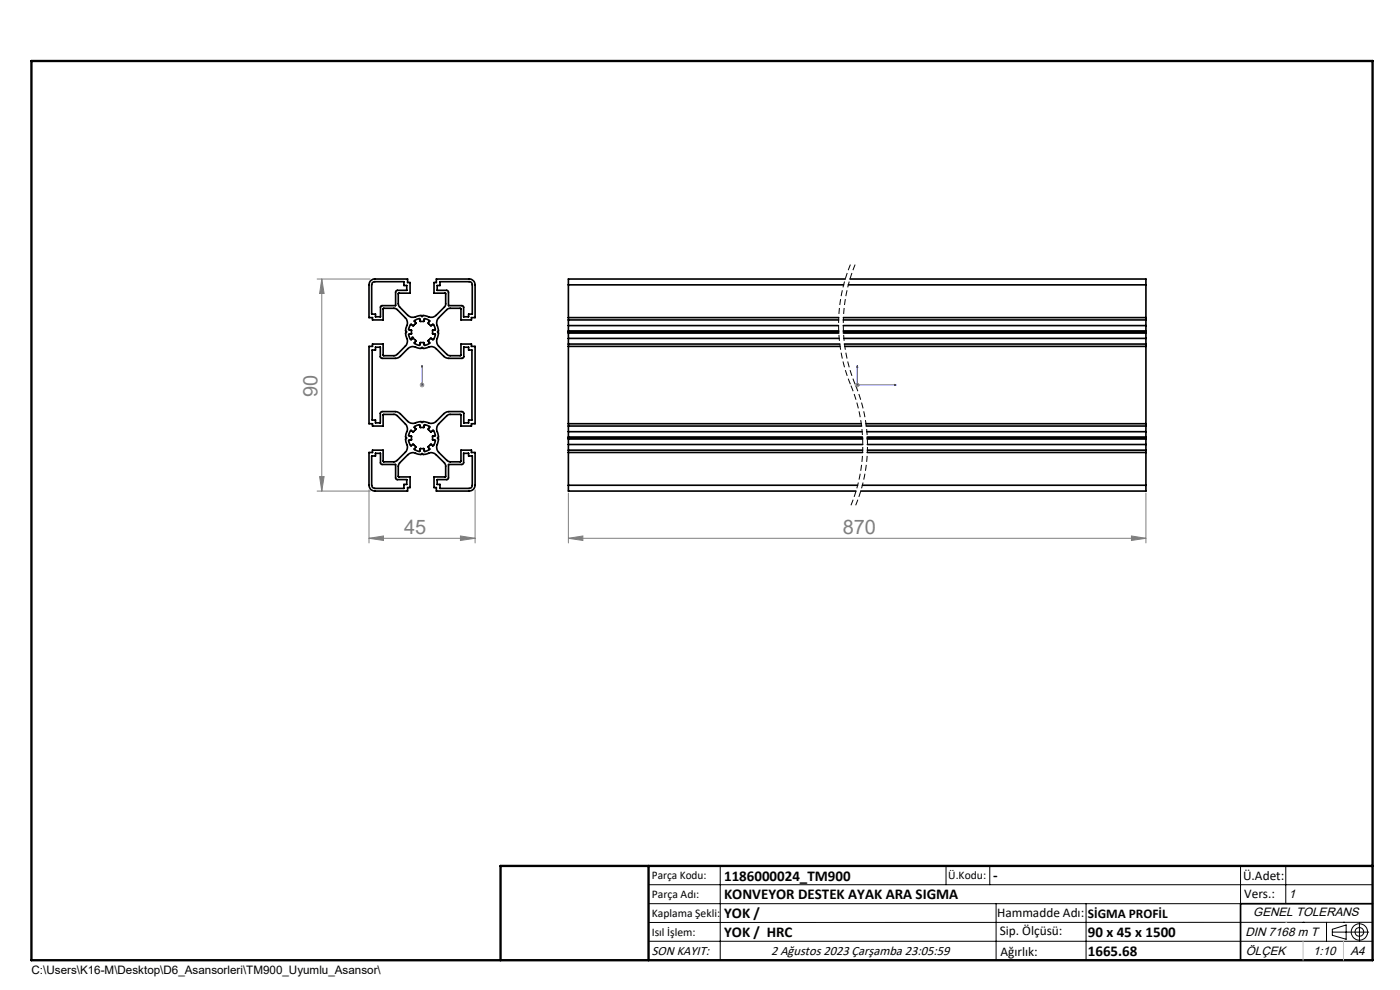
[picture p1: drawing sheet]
<svg xmlns="http://www.w3.org/2000/svg" width="297mm" height="210mm" viewBox="0 0 297 210" stroke-linecap="round" stroke-linejoin="round" font-family="sans-serif">
<g fill="none" stroke="#000" stroke-width=".35">
<path d="M78.6 59.5l.7-.3h7.2v.7h.5v2.3h-2.4l-.1 2.2 .2 .6 2 2a2.51 2.51 0 0 0 2.3-.1h.3l.2 .3 .2-.3 .9 .2a1.62 1.62 0 0 0 1.9-.2l1.8-1.8 .2-.4v-2.5h-2.4v-2.3h.5v-.7h6.9a1.26 1.26 0 0 1 1.3 1.2v7h-.8v.5h-2.2v-2.4l-2.4-.1-.5 .2-1.8 1.8a2.38 2.38 0 0 0-.1 2.5v.3l-.2 .2 .2 .3-.1 .8a1.67 1.67 0 0 0 .2 1.9l1.7 1.8 .6 .3 2.4-.1v-2.4h2.2v.5h.8v16.4h-.8v.5h-2.2v-2.4l-2.5-.1-.4 .2-2 2a3.5 3.5 0 0 0 .1 2.5l-.2 .3 .2 .2-.2 1a1.57 1.57 0 0 0 .3 1.8l1.8 1.9 .5 .2 2.4-.1v-2.4h2.2v.5h.8v6.9l-.4 .9-.9 .4h-6.9v-.8h-.5v-2.2h2.4v-2.5l-.2-.5-1.9-1.9a2.26 2.26 0 0 0-2.2 .1h-.5l-.2-.2a1.16 1.16 0 0 1-1.2 0 1.51 1.51 0 0 0-1.8 .3l-1.8 1.7-.2 .7 .1 2.3h2.4v2.2h-.5v.8h-7a1.21 1.21 0 0 1-1.2-1.3v-6.9h.7v-.5h2.3v2.4l2.3 .1 .6-.3 1.8-1.8a1.93 1.93 0 0 0 .1-2.3l-.1-.5 .3-.2a1.26 1.26 0 0 1 0-1.3 1.46 1.46 0 0 0-.3-1.7l-1.8-1.8-.5-.2-2.4 .1v2.4h-2.3v-.5h-.7v-16.4h.7v-.5h2.3v2.4l2.3 .1 .7-.3 1.7-1.8a1.93 1.93 0 0 0 .1-2.3l-.1-.4 .3-.3a1.26 1.26 0 0 1 0-1.3 1.46 1.46 0 0 0-.3-1.7l-1.8-1.8-.6-.2h-2.3v2.5h-2.3v-.5h-.7v-7zM79.1 59.9l.3-.1h6.3v.8h.6v1l-2.3 .1-.1 3.1h-2.9l-.2 .2-.1 2.2h-1v-.6h-.9v-6.2zM93.3 59.8h6.2a.61 .61 0 0 1 .7 .6v6.2h-.8v.6h-1v-2.1l-.2-.2-3.1-.1v-2.8l-.1-.3-2.3-.1v-1h.6zM179.3 59.2h-58.7v1.2M180.3 59.2h62.8v1.2M79 74.3h.7v-.6h1l.1 2.2 3.2 .1 .9-.4 1.6-1.6a2.38 2.38 0 0 1 2.5-.1h.3l.2-.2a1.16 1.16 0 0 0 1.3 0 1.46 1.46 0 0 1 1.7 .3l1.8 1.7 .8 .3 3.2-.1 .1-2.2h1v.6h.7v14.8h-.7v.6h-1v-2l-.2-.3-3-.1-.9 .4-1.8 1.7a2.39 2.39 0 0 1-2.5 .1l-.3-.1-.2 .2-.2-.2-.9 .2a1.68 1.68 0 0 1-1.9-.2l-1.6-1.6-1-.5-3 .1-.2 .2-.1 2.1h-.9v-.6h-.7zM80.6 73.7h.1M87.9 68l1.1-.4 .1 .6h.8l.1-.5a.97 .97 0 0 1 1.1 .5l-.3 .3 .1 .1 .5 .5 .4-.3a.99 .99 0 0 1 .5 1.2l-.5 .1v.7l.5 .1a.99 .99 0 0 1-.5 1.1l-.5-.3-.5 .5 .4 .5a1.18 1.18 0 0 1-1.2 .5l-.1-.5h-.8v.5a1.11 1.11 0 0 1-1.2-.5l.3-.4-.4-.4a.26 .26 0 0 0-.1-.3 .26 .26 0 0 0-.3 0v.1h.2l-.3 .3a1.04 1.04 0 0 1-.5-1.1l.5-.1v-.7l-.5-.1a1.01 1.01 0 0 1 .4-1.2l.5 .3 .5-.5zM120.6 67.9v1.2M120.6 71.8v1.2M120.6 69.1v1.1M120.6 70.7v1.1"/>
<path d="M120.6 73.5h57.6M120.6 73h57.6M120.6 67.9h57.3M120.6 67.4h57.3M120.6 60.4h58.4M120.6 69.1h57.3M120.6 71.8h57.4M120.6 70.2h57.3M120.6 70.4h57.3M120.6 70.7h57.3M120.6 60.4v7.5M120.6 70.2v.5"/>
<path d="M120.6 73v17.4M178.9 67.9h64.2M178.9 69.1h64.2M178.9 70.2h64.2M178.9 67.4h64.2M178.9 70.4h64.2M178.9 70.7h64.2M179 71.8h64.1M179.1 73h64M179.2 73.5h63.9M180 60.4h63.1M243.1 67.9v1.2"/>
<path d="M243.1 71.8v1.2M243.1 69.1v1.1M243.1 70.7v1.1M243.1 60.4v7.5M243.1 70.2v.5M243.1 73v17.4M78.8 96.8l.9-.1v-.5h1l.1 2.1 .2 .2h2.9l.1 3.1 .2 .1 2.1 .1v1h-.6v.8h-6.2a.73 .73 0 0 1-.7-.7zM87.9 90.5l1.1-.4 .1 .6h.8l.1-.5a1.08 1.08 0 0 1 1.2 .5l-.4 .4 .6 .5 .4-.3a.87 .87 0 0 1 .6 1.1l-.6 .1v.8l.5 .1a1.19 1.19 0 0 1-.5 1.2l-.5-.3-.5 .4 .4 .5a1.18 1.18 0 0 1-1.2 .5v-.5l-.1-.1-.8 .1v.5a1.11 1.11 0 0 1-1.2-.5l.3-.4-.5-.6-.4 .3a1.11 1.11 0 0 1-.5-1.1l.5-.1v-.7l-.6-.2a1.2 1.2 0 0 1 .6-1.1l.4 .3 .5-.5zM95.1 98.6l3.1-.2 .2-2.2h1v.5h.8v6.2a.66 .66 0 0 1-.7 .7h-6.2v-.8h-.6v-1l2.2-.1 .2-.1zM120.6 90.4v1.2M120.6 94.3v1.2M120.6 91.6v1.1"/>
<path d="M120.6 93.1v1.2M120.6 96h62.4M120.6 95.5h62.4M120.6 90.4h62.2M120.6 89.9h62.1M120.6 91.6h62.3M120.6 94.3h62.4M120.6 92.7h62.4M120.6 92.9h62.4M120.6 93.1h62.4M120.6 92.7v.4M120.6 95.5v7.4"/>
<path d="M183.7 89.9h59.4M183.8 90.4h59.3M183.9 91.6h59.2M184 96h59.1M184 92.7h59.1M184 92.9h59.1M184 93.1h59.1M184 95.5h59.1M184 94.3h59.1M243.1 90.4v1.2M243.1 94.3v1.2M243.1 91.6v1.1"/>
<path d="M243.1 93.1v1.2M243.1 92.7v.4M243.1 95.5v7.4M120.6 102.9v1.3h61M120.6 102.9h61.3M183 102.9h60.1M243.1 102.9v1.3h-60.5M291.2 191.7h-28v12"/>
</g>
<path d="M180.5 56a33.4 33.4 0 0 0 0 25.7M181.5 56a33.4 33.4 0 0 0 0 25.7M180.5 81.7a33.4 33.4 0 0 1 0 25.6M181.5 81.7a33.4 33.4 0 0 1 0 25.6" fill="none" stroke="#000" stroke-width=".21" stroke-dasharray="1.3 .6" stroke-dashoffset="-.2" stroke-linecap="butt"/>
<g fill="none" stroke="#000" stroke-width=".21">
<path d="M137.6 187.7h153.6M137.6 191.7h153.6M137.6 199.7h153.6M152.8 183.7v20M200.7 183.7v4M210 183.7v4M211.3 191.7v12M230.4 191.7v12M263.2 183.7v20M272.8 183.7v8M276.4 195.6h.1M281.4 195.6v4.1"/>
<path d="M282.6 197.7h7.8M282.6 197.1l3-.9v3l-3-.8zM285 195.6h.1M288.4 195.8v3.8M291.2 195.6l-153.6 .1"/>
<circle cx="288.4" cy="197.7" r="1.74"/>
<circle cx="288.4" cy="197.7" r=".93"/>
</g>
<path d="M89.5 77.5v.4v-.4M89.5 77.5v4.2M181.9 77.5l.1 .4h-.2zM181.9 77.5v4.2h8.2M89.5 81.6v.2zM89.5 81.7h.1M189.8 81.6l.3 .1-.3 .1z" fill="none" stroke="#00f" stroke-width=".21"/>
<g fill="none" stroke="#808080" stroke-width=".21">
<path d="M67.3 59.2h11.2M68.3 59.2l.5 3.1h-1zM68.3 59.2v45M89 81.7h1M89.2 81.3l.7 .7M89.5 81.2v1M89.9 81.3l-.7 .7M181.3 81.7h1.1M181.5 81.3l.7 .7M181.9 81.2v1M182.2 81.3l-.7 .7M67.3 104.2h11.2"/>
<path d="M67.8 101.1h1l-.5 3.1zM78.3 114.2l3.1-.5v.9zM78.3 103.9v11.3M78.3 114.2h22.5M97.7 113.7l3.1 .5-3.1 .4zM100.8 103.9v11.3M120.6 114.2l3-.5v.9zM120.6 114.2h122.5M120.6 104.6v10.6M240 113.7l3.1 .5-3.1 .4zM243.1 104.6v10.6"/>
</g>
<path d="M106.2 203.7h185" fill="none" stroke="#000" stroke-width=".25"/>
<path d="M6.7 12.9h284.5v190.8h-284.5zM137.6 183.7v20M291.2 183.7h-185v20" fill="none" stroke="#000" stroke-width=".5"/>
<path d="M272.8 195.6h.1M276.4 199.7v4M285 199.7v4" fill="none" stroke="#c0c0c0" stroke-width=".21"/>
<g fill="#00f">
<path d="M89.5 77.5v.4zM89.5 81.6v.2z"/>
<path d="M181.9 77.5l-.1 .4h.2zM189.8 81.6v.2l.3-.1z"/>
</g>
<g fill="#808080">
<path d="M68.3 59.2l.5 3.1h-1zM67.8 101.1h1l-.5 3.1z"/>
<path d="M78.3 114.2l3.1-.5v.9zM97.7 113.7l3.1 .5-3.1 .4zM120.6 114.2l3-.5v.9zM240 113.7l3.1 .5-3.1 .4z"/>
</g>
<g font-size="4.2" fill="#808080">
<text x="67.3" y="84.1" transform="rotate(-90 67.3 84.1)">90</text>
<text x="85.7" y="113.2">45</text>
<text x="178.8" y="113.2">870</text>
</g>
<g font-size="3.2">
<text x="153.6" y="186.8">1186000024_TM900</text>
<text x="153.6" y="190.8">KONVEYOR DESTEK AYAK ARA SIGMA</text>
<text x="210.7" y="186.6">-</text>
<text x="153.6" y="194.8">YOK /</text>
<text x="153.6" y="198.8">YOK / HRC</text>
<text x="230.8" y="198.7">90 x 45 x 1500</text>
<text x="230.8" y="202.8">1665.68</text>
</g>
<g font-size="2.8">
<text x="263.7" y="186.7">Ü.Adet:</text>
<text x="263.9" y="190.5">Vers.:</text>
<text x="211.5" y="194.5">Hammadde Adı:</text>
<text x="230.8" y="194.7">SİGMA PROFİL</text>
<text x="138.3" y="202.6">SON KAYIT:</text>
<text x="163.6" y="202.6">2 Ağustos 2023 Çarşamba 23:05:59</text>
<text x="212.1" y="198.4">Sip. Ölçüsü:</text>
<text x="212.2" y="202.7">Ağırlık:</text>
</g>
<g font-size="2.6">
<text x="273.4" y="190.4">1</text>
<text x="265.9" y="194.4">GENEL TOLERANS</text>
<text x="264.2" y="198.5">DIN 7168 m T</text>
<text x="264.3" y="202.6">ÖLÇEK</text>
<text x="278.5" y="202.6">1:10</text>
<text x="286.5" y="202.6">A4</text>
</g>
<g font-size="2.5">
<text x="138.3" y="186.4">Parça Kodu:</text>
<text x="138.3" y="190.5">Parça Adı:</text>
<text x="201.2" y="186.5">Ü.Kodu:</text>
<text x="138.3" y="194.5">Kaplama Şekli:</text>
<text x="138.3" y="198.6">Isıl İşlem:</text>
<text x="6.7" y="206.7">C:\Users\K16-M\Desktop\D6_Asansorleri\TM900_Uyumlu_Asansor\</text>
</g>
</svg>
